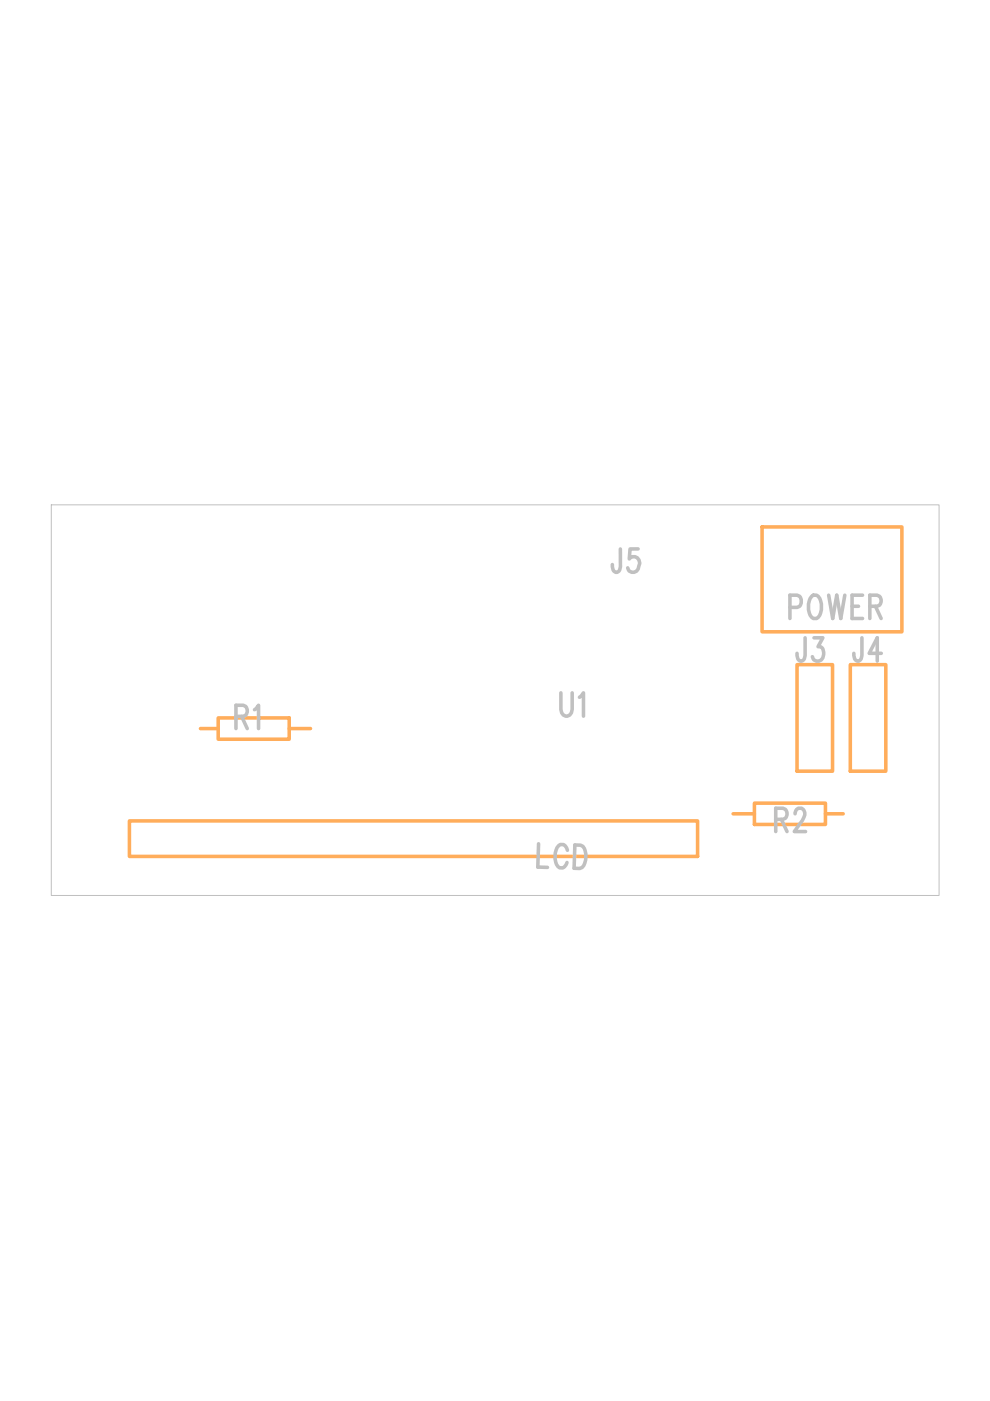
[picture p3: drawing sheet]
<svg xmlns="http://www.w3.org/2000/svg" width="210mm" height="297mm" viewBox="0 0 210 297" stroke-linecap="round" stroke-linejoin="round" font-family="sans-serif">
<path d="M10.9 107h188.2v82.9h-188.2z" fill="none" stroke="#c0c0c0" stroke-width=".21"/>
<path d="M161.6 111.7h29.6v22.3h-29.6zM46.3 152.2h15v4.5h-15zM169 140.9h7.5v22.6h-7.5zM180.3 140.9h7.5v22.6h-7.5zM27.4 174h120.5v7.6h-120.5zM160 170.3h15v4.5h-15z" fill="none" stroke="#ffad5b" stroke-width=".75"/>
<g font-size="7.5" fill="#c0c0c0">
<text x="129.8" y="121.3">J5</text>
<text x="167.5" y="131.1">POWER</text>
<text x="169" y="140.2">J3</text>
<text x="181" y="140.2">J4</text>
<text x="50" y="154.5">R1</text>
<text x="118.9" y="151.8">U1</text>
<text x="164.5" y="176.3">R2</text>
<text x="114" y="183.8" transform="rotate(2 114 183.8)">LCD</text>
</g>
<g font-size="6.8" fill="#ffad5b">
<text x="35.3" y="156.9">R1</text>
<text x="149" y="175">R2</text>
</g>
</svg>
